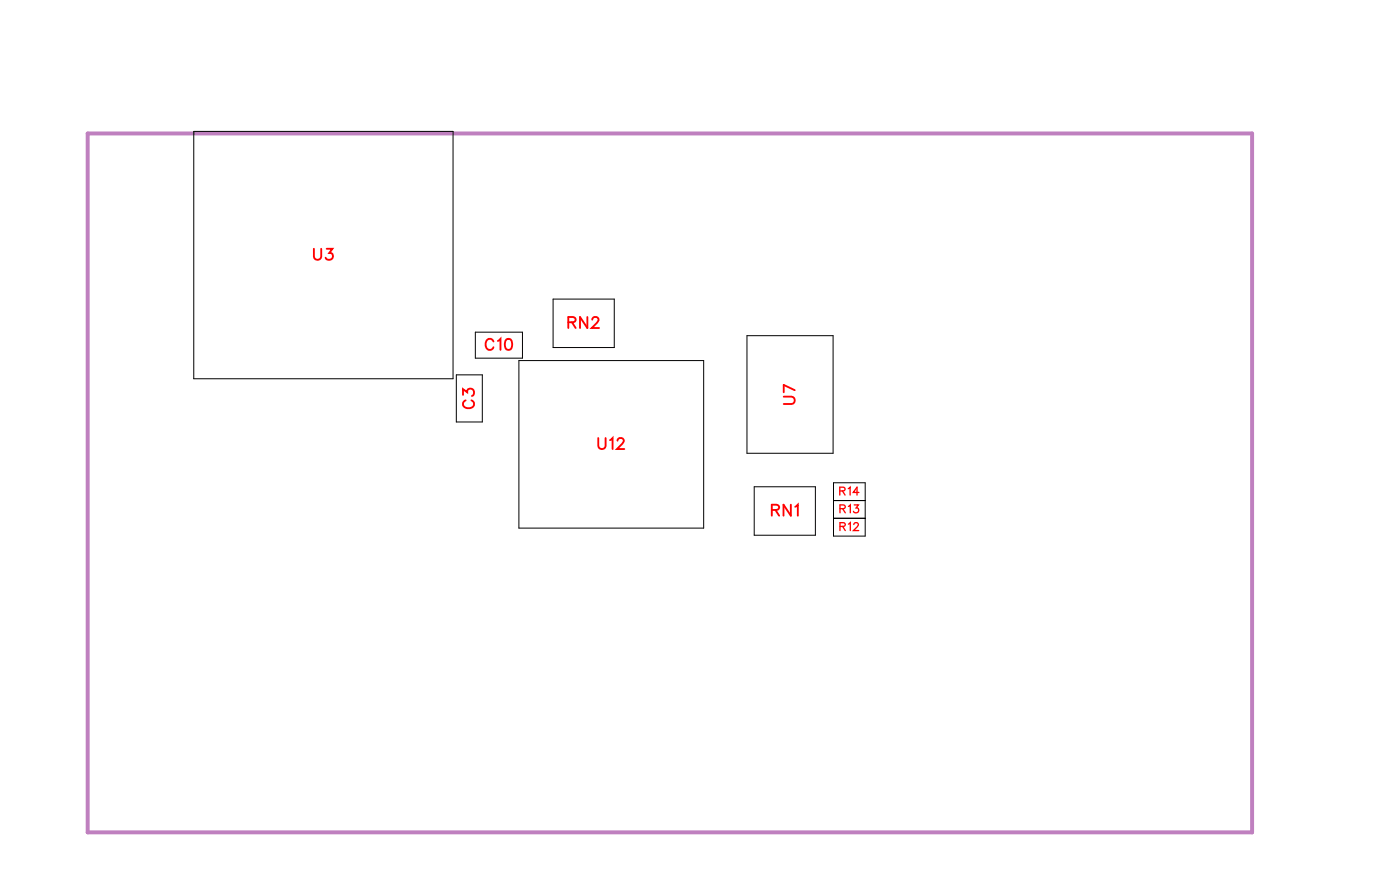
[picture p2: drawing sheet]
<svg xmlns="http://www.w3.org/2000/svg" width="90mm" height="57mm" viewBox="0 0 90 57" stroke-linecap="round" stroke-linejoin="round" font-family="sans-serif">
<path d="M5.6 8.6h75v45h-75z" fill="none" stroke="#bf80bf" stroke-width=".25"/>
<path d="M12.5 8.5h16.7v15.9h-16.7zM35.6 19.3h4v3.1h-4zM29.4 24.1h1.7v3.1h-1.7zM30.6 21.4h3.1v1.7h-3.1zM33.4 23.2h11.9v10.8h-11.9zM48.1 21.6h5.6v7.6h-5.6zM48.6 31.3h3.9v3.2h-3.9zM53.7 31.1h2v3.4h-2zM53.7 33.4h2M53.7 32.2h2" fill="none" stroke="#000" stroke-width=".06"/>
<g fill="none" stroke="#f00" stroke-width=".12">
<path d="M20.2 16v.5l.2 .2 .3-.1v-.6M21 16h.4l-.2 .3a.24 .24 0 0 1 .2 .4 .24 .24 0 0 1-.4-.1M29.8 25.4v-.3l.3 .2a.24 .24 0 0 1 .4-.2 .24 .24 0 0 1-.1 .4M30 25.8a.26 .26 0 0 0-.2 .3 .26 .26 0 0 0 .3 .2h.2a.26 .26 0 0 0 .2-.2 .26 .26 0 0 0-.1-.3M31.8 22a.26 .26 0 0 0-.3-.2 .26 .26 0 0 0-.2 .3v.2a.26 .26 0 0 0 .2 .2 .26 .26 0 0 0 .3-.1M32.1 22l.1-.2v.7M32.6 21.9l.1-.1a.37 .37 0 0 1 .3 .4 .37 .37 0 0 1-.3 .3 .45 .45 0 0 1-.1-.6zM36.6 20.7h.4l.1-.2-.2-.1h-.3v.7M36.8 20.7l.3 .4M37.8 20.4v.7l-.4-.7v.7M38.1 20.6l.2-.2h.1l.2 .1-.1 .3-.4 .3h.5M38.5 28.2v.5l.2 .2 .3-.1v-.6"/>
<path d="M39.3 28.3l.2-.1v.7M39.8 28.4l.1-.2h.1l.2 .1-.1 .3-.4 .3h.5M49.7 32.8h.4l.1-.2-.2-.1h-.3v.7M49.9 32.8l.3 .4M50.5 25.5h.5l.2 .2-.1 .3h-.6M50.9 32.5v.7l-.4-.7v.7M51.2 25.1l-.7-.3v.5M51.2 32.6l.2-.1v.7"/>
</g>
<path d="M54.1 31.6h.3v-.1l-.3-.1v.5M54.1 33.9h.3v-.1l-.3-.1v.5M54.1 32.8l.3-.1v-.1l-.3-.1v.5M54.3 31.6l.1 .3M54.3 33.9l.1 .3M54.3 32.8l.1 .2M54.6 31.5l.2-.1v.5M54.6 33.8l.2-.1v.5M54.6 32.6l.2-.1v.5M55 33.8l.2-.1 .1 .1-.3 .4h.3M55 32.5h.3l-.2 .2a.18 .18 0 0 1 .2 .3 .17 .17 0 0 1-.3-.1M55.3 31.7h-.3l.2-.3v.5" fill="none" stroke="#f00" stroke-width=".08"/>
<g font-size="1.2" fill="#fff">
<text x="20.2" y="17">U3</text>
<text x="31.2" y="22.8">C10</text>
<text x="36.5" y="21.4">RN2</text>
<text x="30.8" y="26.3" transform="rotate(-90 30.8 26.3)">C3</text>
<text x="38.5" y="29.2">U12</text>
<text x="51.5" y="26.1" transform="rotate(-90 51.5 26.1)">U7</text>
<text x="49.7" y="33.5">RN1</text>
</g>
<g font-size=".9" fill="#fff">
<text x="54" y="32.1">R14</text>
<text x="54.1" y="34.4">R12</text>
<text x="54.1" y="33.2">R13</text>
</g>
</svg>
